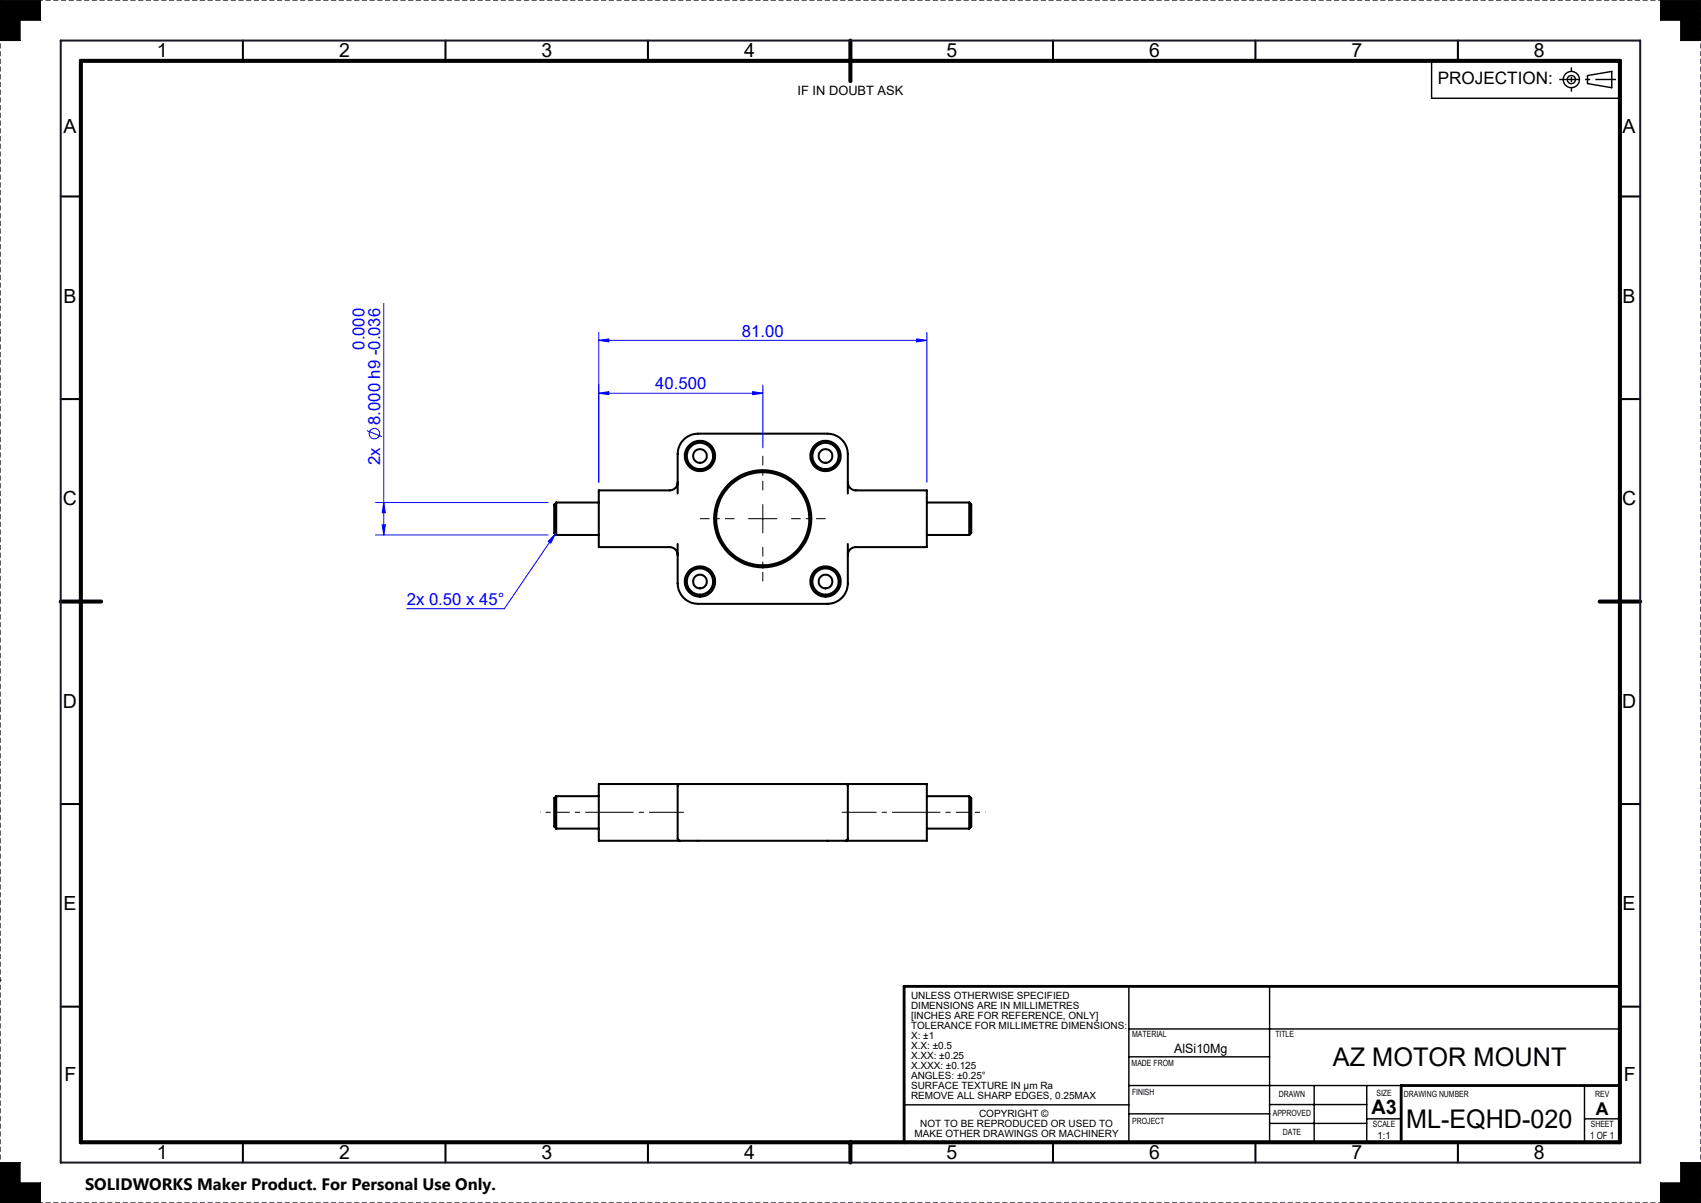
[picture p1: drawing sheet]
<svg xmlns="http://www.w3.org/2000/svg" width="420mm" height="297mm" viewBox="0 0 420 297" stroke-linecap="round" stroke-linejoin="round" font-family="sans-serif">
<g fill="none" stroke="#000" stroke-width=".5">
<path d="M60 10v5M110 10v5M160 10v5M260 10v5M310 10v5M360 10v5M15 48.5h5M400 48.5h5M15 98.5h5M400 98.5h5M167.3 119.1a1.99 1.99 0 0 1-2 2h-17.5v14h17.5a1.93 1.93 0 0 1 2 2M209.3 119.1a1.99 1.99 0 0 0 2 2h17.5v14h-17.5a1.93 1.93 0 0 0-2 2"/>
<path d="M137.3 124.1v8M137.3 124.1l-.5 .5v7l.5 .5M137.3 132.1h10.5M137.3 124.1h10.5M167.3 121.8v-9.7a5.1 5.1 0 0 1 5-5h32a5.1 5.1 0 0 1 5 5v9.7M167.3 134.3v9.8a5.1 5.1 0 0 0 5 5h32a5.1 5.1 0 0 0 5-5v-9.8M228.8 132.1h10.5M228.8 124.1h10.5M239.3 124.1v8M239.3 124.1l.5 .5v7l-.5 .5M15 198.5h5M137.3 196.6v8"/>
<path d="M137.3 196.6l-.5 .5v6.9l.5 .6M137.3 196.6h10.5M167.8 193.6l-.3 .1-.2 .4v12.9l.2 .4 .3 .2M167.8 193.6h41M167.8 193.6h-20v14h20M208.8 193.6l.5 .4v13.1l-.5 .5M208.8 193.6h20v14h-20M228.8 196.6h10.5M239.3 196.6l.5 .5v6.9l-.5 .6M239.3 196.6v8M400 198.5h5M137.3 204.6h10.5"/>
<path d="M167.8 207.6h41M228.8 204.6h10.5M15 248.5h5M400 248.5h5M60 282v5M110 282v5M160 282v5M260 282v5M310 282v5M360 282v5"/>
<circle cx="172.8" cy="112.6" r="3.3"/>
<circle cx="172.8" cy="112.6" r="1.7"/>
<circle cx="172.8" cy="112.6" r="3.7"/>
<circle cx="203.8" cy="112.6" r="1.7"/>
<circle cx="203.8" cy="112.6" r="3.3"/>
<circle cx="203.8" cy="112.6" r="3.7"/>
<circle cx="188.3" cy="128.1" r="11.5"/>
<circle cx="188.3" cy="128.1" r="12"/>
<circle cx="172.8" cy="143.6" r="3.3"/>
<circle cx="172.8" cy="143.6" r="3.7"/>
<circle cx="172.8" cy="143.6" r="1.7"/>
<circle cx="203.8" cy="143.6" r="3.7"/>
<circle cx="203.8" cy="143.6" r="3.3"/>
<circle cx="203.8" cy="143.6" r="1.7"/>
</g>
<path d="M420 0h-420M420 297h-420" fill="none" stroke="#191924" stroke-width=".35" stroke-dasharray="1.3 .6" stroke-dashoffset=".2" stroke-linecap="butt"/>
<path d="M0 0v297M420 297v-297" fill="none" stroke="#191924" stroke-width=".35" stroke-dasharray="1.3 .6" stroke-dashoffset=".7" stroke-linecap="butt"/>
<path d="M0 0h10v5h-5v5h-5zM410 0h10v10h-5v-5h-5zM0 287h5v5h5v5h-10zM415 287h5v10h-10v-5h5z" fill="none" stroke="#000" stroke-width=".25"/>
<g fill="none" stroke="#000" stroke-width=".35">
<path d="M278.7 254h121.3M278.7 243.5v38.8M313.5 243.5v38.5M223.2 272.8h55.5M278.7 260.9h34.8M278.7 275h34.8M278.7 268h67.3M313.5 277.4h24M313.5 272.7h24M324.5 268v14M337.5 268v14M337.5 276.2h8.5"/>
<path d="M391.2 268v14M391.2 276.2h8.8"/>
</g>
<path d="M400 243.5h-176.8v38.6M400 268h-54v14" fill="none" stroke="#000" stroke-width=".7"/>
<path d="M20 15h380v267h-380zM210 10v10M15 148.5h10M395 148.5h10M210 282v5" fill="none" stroke="#000" stroke-width="1"/>
<circle cx="0" cy="242" r=".18" fill="#191924"/>
<path d="M15 10h390v277h-390z" fill="none" stroke="#191924" stroke-width=".5"/>
<path d="M0 287v10h10v-5h-5v-5zM415 287v5h-5v5h10v-10zM410 0v5h5v5h5v-10zM0 0v10h5v-5h5v-5z" fill-rule="evenodd" fill="#000"/>
<g fill="none" stroke="#00f" stroke-width=".25">
<path d="M94.8 74.9v57.2M147.8 97.1l2.5-.4v.7zM147.8 84l2.5-.3v.7zM147.8 82.1v37M147.8 97.1h40.5M147.8 84h81M185.8 96.7l2.5 .4-2.5 .3zM188.3 95.1v15.5M226.3 83.7l2.5 .3-2.5 .4zM228.8 82.1v37M90.6 106.3l3.7 1.5M92.7 124.1h42.6"/>
<path d="M92.7 132.1h42.6M94.4 129.6h.7l-.3 2.5zM94.8 124.1l.3 2.5h-.7zM137.1 131.8l-1.1 2.3-.6-.4zM137.1 131.8l-12.6 18.5h-24.1"/>
<circle cx="92.5" cy="107" r="1.29"/>
</g>
<g fill="none" stroke="#000" stroke-width=".35">
<path d="M353.5 15v9.3h46.5M392 18.7l6-1.1v4.1l-6-1.1z"/>
<circle cx="388" cy="19.6" r="1"/>
<circle cx="388" cy="19.7" r="2"/>
</g>
<path d="M181.3 128.1h-8.5M188.3 121.1v-8.5M188.3 135.1v8.5M195.3 128.1h8.5" fill="none" stroke="#000" stroke-width=".25" stroke-dasharray="15.2 1.3 1.3 1.3" stroke-dashoffset="12.9" stroke-linecap="butt"/>
<path d="M168.8 200.5h-21M228.8 200.5h-21" fill="none" stroke="#000" stroke-width=".25" stroke-dasharray="15.2 1.3 1.3 1.3" stroke-dashoffset="6.6" stroke-linecap="butt"/>
<path d="M147.8 200.5h-10.5M239.3 200.5h-10.5" fill="none" stroke="#000" stroke-width=".25" stroke-dasharray="15.2 1.3 1.3 1.3" stroke-dashoffset="11.9" stroke-linecap="butt"/>
<path d="M137.3 200.5h-4M239.3 200.5h4" fill="none" stroke="#000" stroke-width=".25" stroke-dasharray="15.2 1.3 1.3 1.3" stroke-dashoffset="15.1" stroke-linecap="butt"/>
<path d="M385 19.6h14" fill="none" stroke="#000" stroke-width=".35" stroke-dasharray="15.2 1.3 1.3 1.3" stroke-dashoffset="10.1" stroke-linecap="butt"/>
<path d="M388 16.6v6" fill="none" stroke="#000" stroke-width=".35" stroke-dasharray="15.2 1.3 1.3 1.3" stroke-dashoffset="14.1" stroke-linecap="butt"/>
<path d="M184.8 128.1h7M188.3 124.6v7" fill="none" stroke="#000" stroke-width=".25"/>
<g fill="#00f">
<path d="M185.8 96.7l2.5 .4-2.5 .3zM147.8 97.1l2.5-.4v.7z"/>
<path d="M147.8 84l2.5-.3v.7zM226.3 83.7l2.5 .3-2.5 .4zM137.1 131.8l-1.1 2.3-.6-.4z"/>
<path d="M94.8 124.1l.3 2.5h-.7zM94.4 129.6h.7l-.3 2.5z"/>
</g>
<g font-size="6.3">
<text x="329.1" y="263.1">AZ MOTOR MOUNT</text>
<text x="347.2" y="278.5">ML-EQHD-020</text>
</g>
<text font-size="4.9" x="338.6" y="275">A3</text>
<g font-size="4.8">
<text x="38.7" y="14.2">1</text>
<text x="83.8" y="14.2">2</text>
<text x="133.7" y="14.2">3</text>
<text x="183.7" y="14.2">4</text>
<text x="233.7" y="14.2">5</text>
<text x="283.7" y="14.2">6</text>
<text x="333.7" y="14.2">7</text>
<text x="378.7" y="14.2">8</text>
<text x="15.6" y="32.9">A</text>
<text x="400.6" y="32.9">A</text>
<text x="15.6" y="74.7">B</text>
<text x="400.6" y="74.7">B</text>
<text x="15.5" y="124.7">C</text>
<text x="400.5" y="124.7">C</text>
<text x="15.5" y="174.7">D</text>
<text x="400.5" y="174.7">D</text>
<text x="15.6" y="224.7">E</text>
<text x="400.6" y="224.7">E</text>
<text x="15.9" y="266.9">F</text>
<text x="400.9" y="266.9">F</text>
<text x="38.7" y="286.2">1</text>
<text x="83.8" y="286.2">2</text>
<text x="133.7" y="286.2">3</text>
<text x="183.7" y="286.2">4</text>
<text x="233.7" y="286.2">5</text>
<text x="283.7" y="286.2">6</text>
<text x="333.7" y="286.2">7</text>
<text x="378.7" y="286.2">8</text>
</g>
<text font-size="4.4" x="394.1" y="275.2">A</text>
<text font-size="4.2" x="355" y="20.8">PROJECTION:</text>
<g font-size="4.1" fill="#00f">
<text x="183.2" y="83.1">81.00</text>
<text x="90" y="86.4" transform="rotate(-90 90 86.4)">0.000</text>
<text x="161.8" y="96.1">40.500</text>
<text x="93.8" y="104.9" transform="rotate(-90 93.8 104.9)">8.000 h9 -0.036</text>
<text x="93.8" y="114.8" transform="rotate(-90 93.8 114.8)">2x</text>
<text x="100.4" y="149.3">2x 0.50 x 45°</text>
</g>
<text font-size="4.1" x="21" y="293.7">SOLIDWORKS Maker Product. For Personal Use Only.</text>
<g font-size="3.2">
<text x="196.9" y="23.5">IF IN DOUBT ASK</text>
<text x="289.9" y="260.1">AlSi10Mg</text>
</g>
<g font-size="2.5">
<text x="224.9" y="246.5">UNLESS OTHERWISE SPECIFIED</text>
<text x="224.9" y="249">DIMENSIONS ARE IN MILLIMETRES</text>
<text x="224.9" y="251.5">[INCHES ARE FOR REFERENCE, ONLY]</text>
<text x="224.9" y="253.9">TOLERANCE FOR MILLIMETRE DIMENSIONS:</text>
<text x="224.9" y="256.4">X: ±1</text>
<text x="224.9" y="258.9">X.X: ±0.5</text>
<text x="224.9" y="261.3">X.XX: ±0.25</text>
<text x="224.9" y="263.8">X.XXX: ±0.125</text>
<text x="224.9" y="266.3">ANGLES: ±0.25°</text>
<text x="224.9" y="268.7">SURFACE TEXTURE IN μm Ra</text>
<text x="224.9" y="271.2">REMOVE ALL SHARP EDGES, 0.25MAX</text>
<text x="241.7" y="275.8">COPYRIGHT ©</text>
<text x="225.8" y="280.8">MAKE OTHER DRAWINGS OR MACHINERY</text>
<text x="227.2" y="278.3">NOT TO BE REPRODUCED OR USED TO</text>
<text x="340.2" y="281.2">1:1</text>
<text x="392.6" y="281.2">1 OF 1</text>
</g>
<g font-size="2.1">
<text x="279.6" y="255.9">MATERIAL</text>
<text x="314.9" y="255.9">TITLE</text>
<text x="279.4" y="263.2">MADE FROM</text>
<text x="279.5" y="270.3">FINISH</text>
<text x="314.3" y="275.6">APPROVED</text>
<text x="315.8" y="270.9">DRAWN</text>
<text x="339.9" y="270.6">SIZE</text>
<text x="346.6" y="270.8">DRAWING NUMBER</text>
<text x="393.9" y="270.8">REV</text>
<text x="279.6" y="277.4">PROJECT</text>
<text x="316.7" y="280.3">DATE</text>
<text x="339" y="278.2">SCALE</text>
<text x="392.8" y="278.2">SHEET</text>
</g>
</svg>
